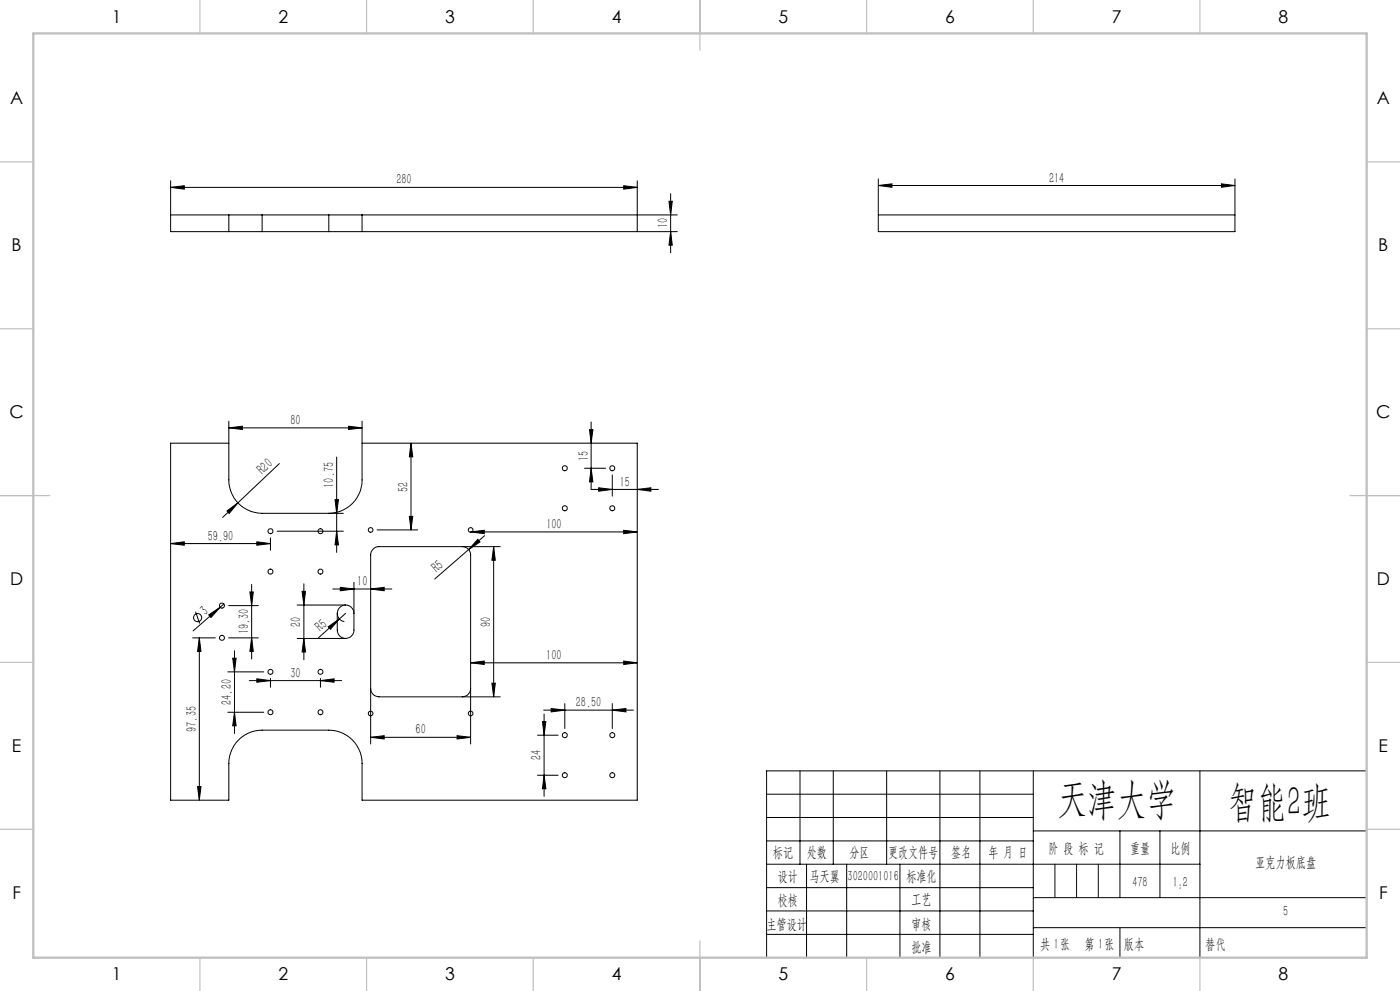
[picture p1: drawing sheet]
<svg xmlns="http://www.w3.org/2000/svg" width="420mm" height="297mm" viewBox="0 0 420 297" stroke-linecap="round" stroke-linejoin="round" font-family="sans-serif">
<g fill="none" stroke="#000" stroke-width=".3">
<path d="M51.2 56.2l4.1-.5v1zM51.2 54.2v15.2h17.5M51.2 56.2h140M187.1 55.7l4.1 .5-4.1 .5zM191.2 54.2v15.2M201.2 58.1v17.7M263.5 55.6l4.1-.5v1zM263.5 53.6v15.8h107v-15.8M263.5 55.6h107M366.4 55.1l4.1 .5-4.1 .5zM51.2 64.4h17.5M68.7 69.4h9.9"/>
<path d="M68.7 64.4h9.9M68.7 64.4v5M78.6 69.4h20M78.6 64.4h20M78.6 64.4v5M98.6 69.4h10M98.6 64.4h10M98.6 64.4v5M108.6 64.4v5M108.6 69.4h94.6M108.6 64.4h94.6M200.7 60.3h1l-.5 4.1z"/>
<path d="M201.2 69.4l.5 4.1h-1zM263.5 64.4h107M68.7 132.8h-17.5v107h17.5v-11a10 10 0 0 1 9.9-10h20a10 10 0 0 1 10 10v11h82.6v-107h-82.6M68.7 128.2l4-.5v1zM68.7 126.2v17.6a10 10 0 0 0 9.9 10h24.4M68.7 128.2h39.9M83.8 138.9l-12.4 11.8M101 137v28.6M104.6 127.7l4 .5-4 .5zM108.6 126.2v17.6a10 10 0 0 1-10 10M123.3 132.8l.5 4.1h-1zM123.3 132.8v26"/>
<path d="M176.8 128.8h1.1l-.6 4zM177.3 126.5v20.2h20.2M68.1 153.1l3.3-2.4-2.6 3.2zM71.4 150.7l-4.6 4.4M83.1 159.2h19.9M100.5 149.8h1l-.5 4zM101 159.2l.5 4.1h-1zM113.1 158.8h12.2M122.8 154.8h1l-.5 4zM141.2 159.4l4.1-.5v1zM141.2 159.4h50M175.4 140.3h6.3"/>
<path d="M177.3 140.3l.6 4.1h-1.1zM179.6 146.2l4.1 .5-4.1 .5zM183.7 142.3v6.4M187.1 158.9l4.1 .5-4.1 .5zM191.2 146.7l4.1-.5v1zM51.2 162.9l4.1-.5v1zM51.2 162.9h29.9M75 177.4h1l-.5 4.1zM75.5 175.2v22.3M77 162.4l4.1 .5-4.1 .5zM81.1 161.2v3.7M90.6 177.2h1.1l-.5 4.1z"/>
<path d="M91.2 175v22.7M99.8 176.5h17.7M102.1 176l4.1 .5-4.1 .6zM106.2 174.5v14.3a2.53 2.53 0 0 1-2.5 2.5M111.2 176.5l4.1-.5v1.1zM138.7 163.8a2.53 2.53 0 0 1 2.5 2.5v56.7M143.3 161.6l.7 .8-3.4 2.3zM145.4 160.5l-15 13M148.1 163.8v45M148.1 163.8l.5 4.1h-1zM150.1 163.8h-36.4a2.53 2.53 0 0 0-2.5 2.5v56.7M57.8 191.2h6.8"/>
<path d="M58.7 183.3l1.2 3.6M59.8 191.2v48.6M59.8 191.2l.5 4h-1zM62.6 184.3l3.4-2.3-2.7 3.1zM67.2 181l-9.3 8.1M68.6 181.5h8.9M68.6 191.2h8.9M69.8 197.3h1l-.5 4.1zM70.3 195v24.8M75.5 191.2l.5 4h-1zM89.1 181.3h14.6M89.1 191.3h14.6"/>
<path d="M91.2 191.3l.5 4.1h-1.1zM98.5 187.9l3.3-2.4-2.7 3.1zM101.2 183.8l.2 .9 .4 .8 1.5 .8M101.2 183.8v5a2.53 2.53 0 0 0 2.5 2.5M101.8 185.5l-6.2 5.6M103.7 181.3a2.53 2.53 0 0 1 2.5 2.5M103.7 181.3a2.53 2.53 0 0 0-2.5 2.5M103.7 183.8l-1.9 1.7M141.2 198.6l4.1-.5v1zM141.2 198.6h50M187.1 198.1l4.1 .5-4.1 .5zM68.3 213.5h10.8"/>
<path d="M68.3 201.4h10.8M70.3 213.5l.5 4h-1zM74.8 204h27.7M77 203.4l4.1 .6-4.1 .5zM81.1 203.3v2.7M96.1 204l4.1-.6v1.1zM96.1 203.3v2.7M111.2 206.3a2.53 2.53 0 0 0 2.5 2.5h36.4M141.2 206.3a2.53 2.53 0 0 1-2.5 2.5M147.6 204.7h1l-.5 4.1zM162.7 216.2h1.1l-.6 4.1zM163.1 212.8h26.9"/>
<path d="M163.2 214v24.7M165.3 212.3l4.1 .5-4.1 .6zM169.4 210.9v7.4M183.7 212.8l4.1-.5v1.1zM183.7 210.9v7.4M59.3 235.8h1l-.5 4zM111.2 221l4.1-.5v1zM111.2 221h30M137.1 220.5l4.1 .5-4.1 .5zM161.3 220.3h6.1M161.3 232.3h6.1M163.2 232.3l.6 4.1h-1.1z"/>
<path d="M230 238h80M240 231v28M250 231v28M266 231v28M282 231v56M294 231v56M310 231v56M360 231v56M410 231h-180v56M230 245h80M230 252h80M230 259h130"/>
<path d="M242 259v28M254 259v28M270 259v28M310 249h100M336 249v20M348 249v20M230 266h80M230 273h80M310 269h100M310 278h100M230 280h80"/>
<circle cx="81.1" cy="159.2" r=".75"/>
<circle cx="96.1" cy="159.2" r=".75"/>
<circle cx="111.2" cy="158.8" r=".7"/>
<circle cx="141.2" cy="158.8" r=".71"/>
<circle cx="169.4" cy="152.3" r=".75"/>
<circle cx="169.4" cy="140.3" r=".75"/>
<circle cx="183.7" cy="152.3" r=".75"/>
<circle cx="183.7" cy="140.3" r=".75"/>
<circle cx="81.1" cy="171.3" r=".75"/>
<circle cx="96.1" cy="171.3" r=".75"/>
<circle cx="59.3" cy="185.1" r="1.22"/>
<circle cx="66.6" cy="191.2" r=".76"/>
<circle cx="66.6" cy="181.5" r=".75"/>
<circle cx="81.1" cy="213.4" r=".76"/>
<circle cx="81.1" cy="201.4" r=".75"/>
<circle cx="96.1" cy="201.3" r=".76"/>
<circle cx="96.1" cy="213.5" r=".75"/>
<circle cx="111.2" cy="213.8" r=".7"/>
<circle cx="141.2" cy="213.8" r=".71"/>
<circle cx="169.4" cy="232.3" r=".75"/>
<circle cx="169.4" cy="220.3" r=".76"/>
<circle cx="183.7" cy="232.3" r=".75"/>
<circle cx="183.7" cy="220.3" r=".76"/>
</g>
<path d="M316.5 259v10M323 259v10M329.5 259v10M336 278v9" fill="none" stroke="#0a0605" stroke-width=".3"/>
<g fill="none" stroke="#c0c0c0" stroke-width=".35">
<path d="M60 0v10M110 0v10M160 0v10M210 0v15M260 0v10M310 0v10M360 0v10M0 48.5h10M410 48.5h10M0 98.5h10M410 98.5h10M0 148.5h15"/>
<path d="M405 148.5h15M0 198.5h10M410 198.5h10M0 248.5h10M410 248.5h10M60 287v10M110 287v10M160 287v10M210 282v15M260 287v10M310 287v10M360 287v10"/>
</g>
<path d="M10 10h400v277h-400z" fill="none" stroke="#c0c0c0" stroke-width=".7"/>
<g fill="#000">
<path d="M68.1 153.1l3.3-2.4-2.6 3.2zM143.3 161.6l.7 .8-3.4 2.3zM62.6 184.3l3.4-2.3-2.7 3.1zM98.5 187.9l3.3-2.4-2.7 3.1z"/>
<path d="M187.1 55.7l4.1 .5-4.1 .5zM51.2 56.2l4.1-.5v1zM77 162.4l4.1 .5-4.1 .5zM51.2 162.9l4.1-.5v1z"/>
<path d="M201.2 69.4l.5 4.1h-1zM200.7 60.3h1l-.5 4.1zM101 159.2l.5 4.1h-1zM100.5 149.8h1l-.5 4zM70.3 213.5l.5 4h-1zM69.8 197.3h1l-.5 4.1zM122.8 154.8h1l-.5 4zM123.3 132.8l.5 4.1h-1zM177.3 140.3l.6 4.1h-1.1zM176.8 128.8h1.1l-.6 4z"/>
<path d="M68.7 128.2l4-.5v1zM104.6 127.7l4 .5-4 .5z"/>
<path d="M141.2 159.4l4.1-.5v1zM187.1 158.9l4.1 .5-4.1 .5zM179.6 146.2l4.1 .5-4.1 .5zM191.2 146.7l4.1-.5v1zM141.2 198.6l4.1-.5v1zM187.1 198.1l4.1 .5-4.1 .5z"/>
<path d="M75 177.4h1l-.5 4.1zM75.5 191.2l.5 4h-1zM59.8 191.2l.5 4h-1zM59.3 235.8h1l-.5 4zM148.1 163.8l.5 4.1h-1zM147.6 204.7h1l-.5 4.1zM162.7 216.2h1.1l-.6 4.1zM163.2 232.3l.6 4.1h-1.1z"/>
<path d="M90.6 177.2h1.1l-.5 4.1zM91.2 191.3l.5 4.1h-1.1z"/>
<path d="M77 203.4l4.1 .6-4.1 .5zM96.1 204l4.1-.6v1.1zM111.2 221l4.1-.5v1zM137.1 220.5l4.1 .5-4.1 .5zM165.3 212.3l4.1 .5-4.1 .6zM183.7 212.8l4.1-.5v1.1zM102.1 176l4.1 .5-4.1 .6zM111.2 176.5l4.1-.5v1.1zM263.5 55.6l4.1-.5v1zM366.4 55.1l4.1 .5-4.1 .5z"/>
</g>
<g font-size="12.7">
<text x="317.2" y="243.7">天津大学</text>
<text x="368.3" y="244.6">智能2班</text>
</g>
<g font-size="5.3">
<text x="33.5" y="6.8">1</text>
<text x="83.5" y="6.8">2</text>
<text x="133.5" y="6.8">3</text>
<text x="183.5" y="6.8">4</text>
<text x="233.5" y="6.8">5</text>
<text x="283.5" y="6.8">6</text>
<text x="333.5" y="6.8">7</text>
<text x="383.5" y="6.8">8</text>
<text x="3" y="31.1">A</text>
<text x="413" y="31.1">A</text>
<text x="3.5" y="75.3">B</text>
<text x="413.5" y="75.3">B</text>
<text x="2.8" y="125.3">C</text>
<text x="412.8" y="125.3">C</text>
<text x="3" y="175.3">D</text>
<text x="413" y="175.3">D</text>
<text x="3.6" y="225.3">E</text>
<text x="413.6" y="225.3">E</text>
<text x="3.7" y="269.6">F</text>
<text x="413.7" y="269.6">F</text>
<text x="33.5" y="293.8">1</text>
<text x="83.5" y="293.8">2</text>
<text x="133.5" y="293.8">3</text>
<text x="183.5" y="293.8">4</text>
<text x="233.5" y="293.8">5</text>
<text x="283.5" y="293.8">6</text>
<text x="333.5" y="293.8">7</text>
<text x="383.5" y="293.8">8</text>
</g>
<g font-size="4.4">
<text x="118.9" y="55.3">280</text>
<text x="314.7" y="54.7">214</text>
<text x="200.3" y="68.4" transform="rotate(-90 200.3 68.4)">10</text>
<text x="87.1" y="127.3">80</text>
<text x="78.8" y="142.5" transform="rotate(-43 78.8 142.5)">R20</text>
<text x="176.5" y="138.1" transform="rotate(-90 176.5 138.1)">15</text>
<text x="100.2" y="146.2" transform="rotate(-90 100.2 146.2)">10.75</text>
<text x="122.4" y="147.3" transform="rotate(-90 122.4 147.3)">52</text>
<text x="185.9" y="145.8">15</text>
<text x="163.9" y="158.5">100</text>
<text x="62.3" y="162">59.90</text>
<text x="131" y="171.9" transform="rotate(-41 131 171.9)">R5</text>
<text x="107.2" y="175.6">10</text>
<text x="61.7" y="184.8" transform="rotate(-41 61.7 184.8)">3</text>
<text x="74.6" y="190.1" transform="rotate(-90 74.6 190.1)">19.30</text>
<text x="90.3" y="187.8" transform="rotate(-90 90.3 187.8)">20</text>
<text x="96.2" y="189.5" transform="rotate(-42 96.2 189.5)">R5</text>
<text x="147.2" y="187.8" transform="rotate(-90 147.2 187.8)">90</text>
<text x="163.9" y="197.7">100</text>
<text x="87.1" y="203.1">30</text>
<text x="69.5" y="211.2" transform="rotate(-90 69.5 211.2)">24.20</text>
<text x="172.7" y="211.9">28.50</text>
<text x="58.9" y="219.3" transform="rotate(-90 58.9 219.3)">97.35</text>
<text x="124.7" y="220.1">60</text>
<text x="162.4" y="227.8" transform="rotate(-90 162.4 227.8)">24</text>
<text x="231.9" y="256.9">标记</text>
<text x="242.1" y="256.9">处数</text>
<text x="254.9" y="256.9">分区</text>
<text x="266.5" y="256.9">更改文件号</text>
<text x="285.4" y="256.9">签名</text>
<text x="296.5" y="256.9">年 月 日</text>
<text x="314.5" y="255.6">阶 段 标 记</text>
<text x="339" y="255.6">重量</text>
<text x="351.1" y="255.6">比例</text>
<text x="233.3" y="263.9">设计</text>
<text x="271.9" y="263.9">标准化</text>
<text x="376.5" y="259.8">亚克力板底盘</text>
<text x="242.8" y="264.1">马天翼</text>
<text x="254.3" y="264.1">3020001016</text>
<text x="339.7" y="265.7">478</text>
<text x="351.8" y="265.7">1:2</text>
<text x="233.3" y="271.1">校核</text>
<text x="273.4" y="271">工艺</text>
<text x="385" y="274.6">5</text>
<text x="229.9" y="278.3">主管设计</text>
<text x="273.4" y="278.3">审核</text>
<text x="273.4" y="285.2">批准</text>
<text x="312.1" y="284.4">共 张</text>
<text x="316.1" y="284.4">1</text>
<text x="325.3" y="284.4">第 张</text>
<text x="329.5" y="284.4">1</text>
<text x="337.2" y="284.4">版本</text>
</g>
<text font-size="4.4" fill="#0a0605" x="361.6" y="284.4">替代</text>
</svg>
